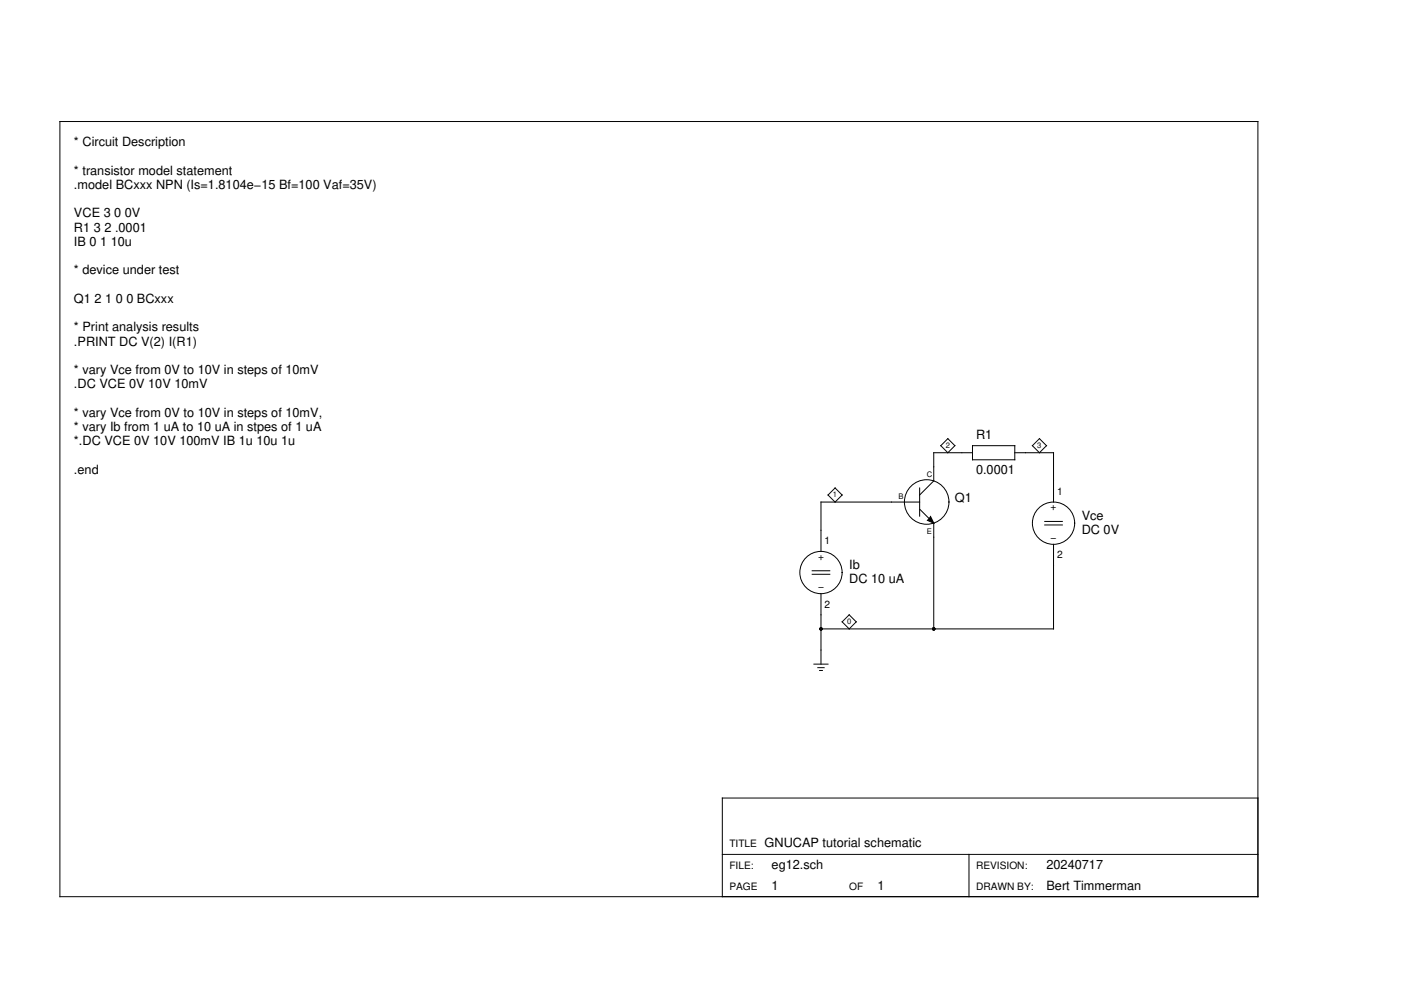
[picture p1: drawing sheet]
<svg xmlns="http://www.w3.org/2000/svg" width="297mm" height="210mm" viewBox="0 0 297 210" stroke-linecap="round" stroke-linejoin="round" font-family="sans-serif">
<g fill="none" stroke="#000" stroke-width=".21">
<path d="M12.7 25.8h254v164.3h-254zM199.5 94.5l1.5-1.5 1.5 1.5-1.5 1.5zM206.2 96h-8.2v6l-3 3M206.2 94.5h9v3h-9zM215.2 96h8.2v10.4M220.4 93l1.5 1.5-1.5 1.5-1.5-1.5zM177.1 103.5l1.4 1.5-1.4 1.4-1.5-1.4zM195 106.4h-20.9v10.5M195 107.9l3 3v22.4M195 103.5v5.9M197.3 109.5l.7 1.4-1.4-.6zM221.5 110.6h3.7"/>
<path d="M221.5 111.3h3.7M223.4 115.4v17.9h-49.3M172.2 121h3.7M172.2 121.8h3.7M174.1 125.9v14.9M180 130.4l1.5 1.4-1.5 1.5-1.5-1.5zM172.6 140.8h3M173.4 141.6h1.3M173.8 142.2h.6M266.7 169.2h-113.6v20.9M153.1 181.2h113.6M205.4 181.2v8.9"/>
<circle cx="196.5" cy="106.4" r="4.7"/>
<circle cx="223.4" cy="110.9" r="4.5"/>
<circle cx="174.1" cy="121.4" r="4.5"/>
</g>
<g fill="#000">
<path d="M197.3 109.5l.7 1.4-1.4-.6z"/>
<circle cx="174.1" cy="133.3" r=".37"/>
<circle cx="198" cy="133.3" r=".37"/>
</g>
<g font-size="2.7">
<text x="15.7" y="31">* Circuit Description</text>
<text x="15.7" y="37">* transistor model statement</text>
<text x="15.7" y="40">.model BCxxx NPN (Is=1.8104e−15 Bf=100 Vaf=35V)</text>
<text x="15.7" y="46.1">VCE 3 0 0V</text>
<text x="15.7" y="49.1">R1 3 2 .0001</text>
<text x="15.7" y="52.1">IB 0 1 10u</text>
<text x="15.7" y="58.2">* device under test</text>
<text x="15.7" y="64.2">Q1 2 1 0 0 BCxxx</text>
<text x="15.7" y="70.3">* Print analysis results</text>
<text x="15.7" y="73.3">.PRINT DC V(2) I(R1)</text>
<text x="15.7" y="79.3">* vary Vce from 0V to 10V in steps of 10mV</text>
<text x="15.7" y="82.3">.DC VCE 0V 10V 10mV</text>
<text x="15.7" y="88.4">* vary Vce from 0V to 10V in steps of 10mV,</text>
<text x="15.7" y="91.4">* vary Ib from 1 uA to 10 uA in stpes of 1 uA</text>
<text x="15.7" y="94.4">*.DC VCE 0V 10V 100mV IB 1u 10u 1u</text>
<text x="206.9" y="93">R1</text>
<text x="15.7" y="100.5">.end</text>
<text x="206.9" y="100.5">0.0001</text>
<text x="202.5" y="106.4">Q1</text>
<text x="229.3" y="110.2">Vce</text>
<text x="229.3" y="113.2">DC 0V</text>
<text x="180" y="120.6">Ib</text>
<text x="180" y="123.6">DC 10 uA</text>
<text x="162.1" y="179.7">GNUCAP tutorial schematic</text>
<text x="163.6" y="184.1">eg12.sch</text>
<text x="221.9" y="184.1">20240717</text>
<text x="163.6" y="188.6">1</text>
<text x="186" y="188.6">1</text>
<text x="221.9" y="188.6">Bert Timmerman</text>
</g>
<g font-size="2.2">
<text x="224.1" y="105">1</text>
<text x="222.7" y="108.2">+</text>
<text x="173.4" y="118.7">+</text>
<text x="174.8" y="115.4">1</text>
<text x="222.7" y="114.7">−</text>
<text x="224.1" y="118.4">2</text>
<text x="173.4" y="125.1">−</text>
<text x="174.8" y="128.9">2</text>
<text x="154.6" y="179.7">TITLE</text>
<text x="154.6" y="184.1">FILE:</text>
<text x="206.9" y="184.1">REVISION:</text>
<text x="154.6" y="188.6">PAGE</text>
<text x="180" y="188.6">OF</text>
<text x="206.9" y="188.6">DRAWN BY:</text>
</g>
<g font-size="1.6">
<text x="200.5" y="94.9">2</text>
<text x="219.9" y="94.9">3</text>
<text x="196.5" y="101.2">C</text>
<text x="176.6" y="105.4">1</text>
<text x="190.5" y="105.7">B</text>
<text x="196.5" y="113.2">E</text>
<text x="179.6" y="132.3">0</text>
</g>
</svg>
